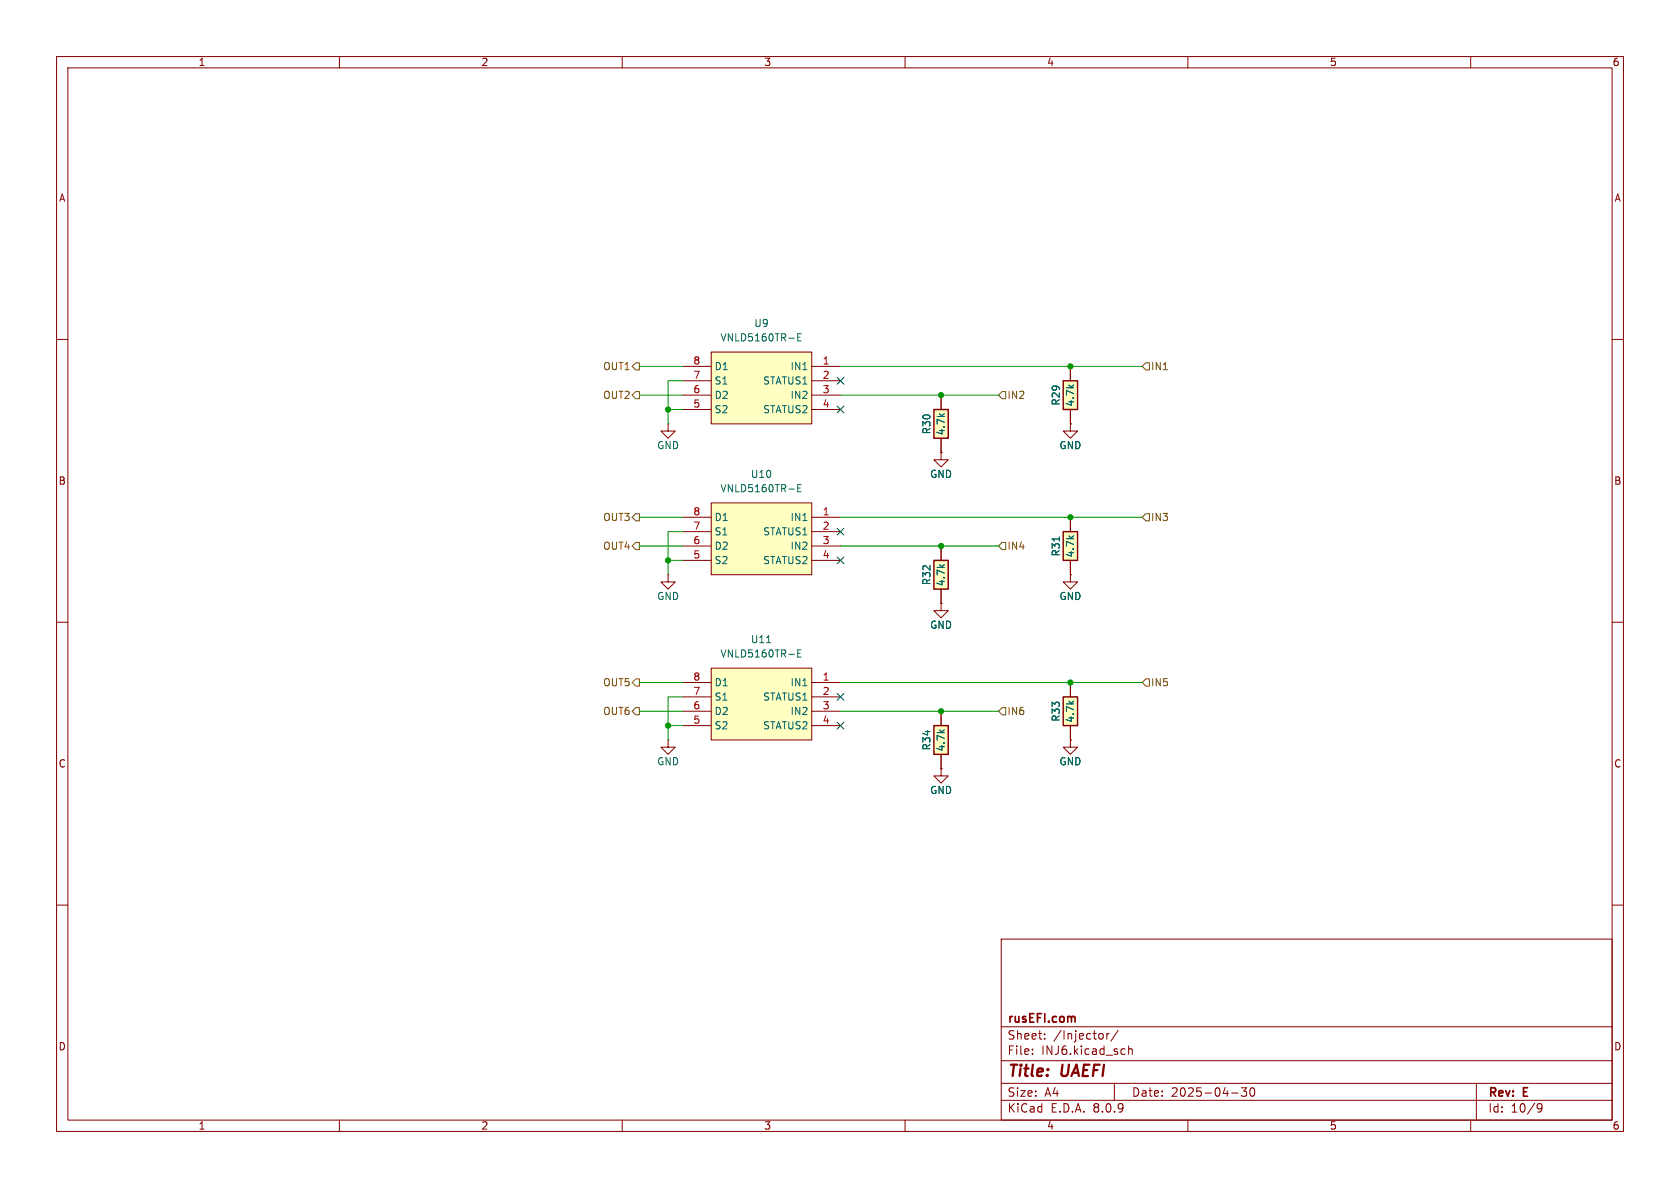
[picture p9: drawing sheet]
<svg xmlns="http://www.w3.org/2000/svg" width="297mm" height="210mm" viewBox="0 0 297 210" stroke-linecap="round" stroke-linejoin="round" font-family="sans-serif">
<g fill="none" stroke="#840000" stroke-width=".18">
<path d="M10 10h277v190h-277zM12 12h273v186h-273zM60 10v2M110 10v2M160 10v2M210 10v2M260 10v2M10 60h2M285 60h2M10 110h2M285 110h2M10 160h2"/>
<path d="M177 166h108v32h-108zM285 160h2M60 198v2M110 198v2M160 198v2M177 194.5h108M177 191.5h108M177 187.5h108M177 181.5h108M182.5 186.3v.1M182.5 185.5v.1M184.7 183.6v.1"/>
<path d="M184.7 182.8v.1M195 182.8v.8M195.7 182.7v1M196.1 182.7l-.3 .1-.1 .2M197 191.5v3M197.7 182.1l-1.3 2M198.7 185.4l.2 .1M198.9 186.3l-.2 .1M199.5 184.9v1.5M199.5 185.5l.2-.1 .4 .1 .1 .9M210 198v2M217.7 193.2h1.2"/>
<path d="M219.5 192.3h.9l-.5 .6 .4 .1v.7l-.2 .1h-.4l-.2-.1M221.1 192.4l.2-.1a.81 .81 0 0 1 .6 .6 .81 .81 0 0 1-.3 .8l-.1 .1a.81 .81 0 0 1-.4-1.4zM260 198v2M261 191.5v6.5M271.7 195.4l.3-.3 .5 .1a.99 .99 0 0 1-.3 1.4h-.3M271.7 195.7l.3 .3h.3l.3-.3"/>
</g>
<path d="M189.8 179.7l.3 .2v.8" fill="none" stroke="#840000" stroke-width=".3"/>
<path d="M188 123.2h2.5v5.1h-2.5z" fill="#ffffc2"/>
<path d="M188 123.2h2.5v5.1h-2.5z" fill="none" stroke="#840000" stroke-width=".25"/>
<path d="M189.2 74.9v1.3h1.3l-1.3 1.3-1.2-1.3h1.2M189.2 74.9h.1M189.2 120.7v2.5M189.2 128.3v2.5" fill="none" stroke="#840000" stroke-width=".18"/>
<path d="M165.1 128.3h2.5v5.1h-2.5z" fill="#ffffc2"/>
<path d="M165.1 128.3h2.5v5.1h-2.5z" fill="none" stroke="#840000" stroke-width=".25"/>
<path d="M166.4 106.7v1.3h1.2l-1.2 1.2-1.3-1.2h1.3M166.4 106.7h.1M166.4 135.9v1.3h1.2l-1.2 1.2-1.3-1.2h1.3M166.4 135.9h.1M166.4 125.7v2.6M166.4 133.4v2.5" fill="none" stroke="#840000" stroke-width=".18"/>
<path d="M165.1 99.1h2.5v5h-2.5z" fill="#ffffc2"/>
<path d="M165.1 99.1h2.5v5h-2.5z" fill="none" stroke="#840000" stroke-width=".25"/>
<path d="M166.4 96.5v2.6M166.4 104.1v2.6M189.2 101.6v1.3h1.3l-1.3 1.2-1.2-1.2h1.2M189.2 101.6h.1" fill="none" stroke="#840000" stroke-width=".18"/>
<path d="M188 94h2.5v5.1h-2.5z" fill="#ffffc2"/>
<path d="M188 94h2.5v5.1h-2.5z" fill="none" stroke="#840000" stroke-width=".25"/>
<path d="M189.2 91.4v2.6M189.2 99.1v2.5" fill="none" stroke="#840000" stroke-width=".18"/>
<path d="M187.3 94.9v.7" fill="none" stroke="#006464" stroke-width=".18"/>
<path d="M165.1 72.4h2.5v5.1h-2.5z" fill="#ffffc2"/>
<path d="M165.1 72.4h2.5v5.1h-2.5z" fill="none" stroke="#840000" stroke-width=".25"/>
<path d="M166.4 69.9v2.5M166.4 77.5v2.5M166.4 80v1.3h1.2l-1.2 1.3-1.3-1.3h1.3M166.4 80h.1" fill="none" stroke="#840000" stroke-width=".18"/>
<path d="M188 67.3h2.5v5.1h-2.5z" fill="#ffffc2"/>
<path d="M188 67.3h2.5v5.1h-2.5z" fill="none" stroke="#840000" stroke-width=".25"/>
<path d="M189.2 64.8v2.5M189.2 72.4v2.5M189.2 130.8v1.3h1.3l-1.3 1.3-1.2-1.3h1.2M189.2 130.8h.1" fill="none" stroke="#840000" stroke-width=".18"/>
<path d="M125.7 62.2h17.8v12.7h-17.8z" fill="#ffffc2"/>
<g fill="none" stroke="#840000" stroke-width=".18">
<path d="M120.6 64.8h5.1M120.6 67.3h5.1M120.6 69.9h5.1M120.6 72.4h5.1M125.7 62.2h17.8v12.7h-17.8zM143.5 64.8h5.1M143.5 67.3h5.1M143.5 69.9h5.1M143.5 72.4h5.1M118.1 101.6v1.3h-1.3l1.3 1.2 1.3-1.2h-1.3M118.1 101.6h.1M118.1 130.8v1.3h-1.3l1.3 1.3 1.3-1.3h-1.3"/>
<path d="M118.1 130.8h.1"/>
</g>
<path d="M141 59.6h.5M141.6 59h-.6v1.3h.6" fill="none" stroke="#006464" stroke-width=".18"/>
<path d="M125.7 118.1h17.8v12.7h-17.8z" fill="#ffffc2"/>
<path d="M118.1 74.9v1.3h-1.3l1.3 1.3 1.3-1.3h-1.3M118.1 74.9h.1M125.7 118.1h17.8v12.7h-17.8zM120.6 120.7h5.1M120.6 123.2h5.1M120.6 125.7h5.1M120.6 128.3h5.1M143.5 120.7h5.1M143.5 123.2h5.1M143.5 125.7h5.1M143.5 128.3h5.1" fill="none" stroke="#840000" stroke-width=".18"/>
<path d="M135.5 113.6h.8M141 115.5h.5M141.6 114.9h-.6v1.2h.6" fill="none" stroke="#006464" stroke-width=".18"/>
<path d="M125.7 88.9h17.8v12.7h-17.8z" fill="#ffffc2"/>
<g fill="none" stroke="#840000" stroke-width=".18">
<path d="M166.4 69.9v2.5M166.4 77.5v2.5M189.2 74.9h.1M189.2 64.8v2.5M189.2 72.4v2.5M120.6 91.4h5.1M120.6 94h5.1M120.6 96.5h5.1M120.6 99.1h5.1M125.7 88.9h17.8v12.7h-17.8zM143.5 91.4h5.1M143.5 94h5.1"/>
<path d="M143.5 96.5h5.1M143.5 99.1h5.1M166.4 80h.1M166.4 96.5v2.6M189.2 91.4v2.6M189.2 99.1v2.5M166.4 106.7h.1M166.4 104.1v2.6M189.2 101.6h.1M166.4 135.9h.1M166.4 125.7v2.6M166.4 133.4v2.5"/>
<path d="M189.2 130.8h.1M189.2 120.7v2.5M189.2 128.3v2.5"/>
</g>
<path d="M141 86.3h.5M141.6 85.7h-.6v1.2h.6M187.3 94.9v.7" fill="none" stroke="#006464" stroke-width=".18"/>
<path d="M111.8 69.9l.6-.7h.6v1.3h-.6zM111.8 64.8l.6-.7h.6v1.3h-.6zM177.2 69.2h.6v1.3h-.6l-.7-.6zM202.6 64.1h.6v1.3h-.6l-.7-.6zM112.4 95.9h.6v1.3h-.6l-.6-.7zM112.4 90.8h.6v1.3h-.6l-.6-.7zM177.2 95.9h.6v1.3h-.6l-.7-.7zM202.6 90.8h.6v1.3h-.6l-.7-.7zM112.4 125.1h.6v1.3h-.6l-.6-.7zM112.4 120h.6v1.3h-.6l-.6-.6zM177.2 125.1h.6v1.3h-.6l-.7-.7zM202.6 120h.6v1.3h-.6l-.7-.6z" fill="none" stroke="#725600" stroke-width=".18"/>
<g fill="none" stroke="#009600" stroke-width=".18">
<path d="M113 69.9h7.6M113 64.8h7.6M118.1 72.4h2.5M120.6 67.3h-2.5v7.6M148.6 69.9h27.9M148.6 64.8h53.3M113 96.5h7.6M113 91.4h7.6M118.1 99.1h2.5M120.6 94h-2.5v7.6M148.6 96.5h27.9M148.6 91.4h53.3"/>
<path d="M113 125.7h7.6M113 120.7h7.6M118.1 128.3h2.5M120.6 123.2h-2.5v7.6M148.6 125.7h27.9M148.6 120.7h53.3"/>
</g>
<path d="M148 66.7l1.2 1.2M148 71.8l1.2 1.2M149.2 66.7l-1.2 1.2M149.2 71.8l-1.2 1.2M148 93.4l1.2 1.2M148 98.5l1.2 1.2M149.2 93.4l-1.2 1.2M149.2 98.5l-1.2 1.2M148 127.7l1.2 1.2M148 122.6l1.2 1.2M149.2 127.7l-1.2 1.2M149.2 122.6l-1.2 1.2" fill="none" stroke="#000084" stroke-width=".18"/>
<g fill="#009600" stroke="#009600" stroke-width=".18">
<circle cx="166.4" cy="125.7" r=".46"/>
<circle cx="118.1" cy="72.4" r=".46"/>
<circle cx="118.1" cy="128.3" r=".46"/>
<circle cx="118.1" cy="99.1" r=".46"/>
<circle cx="189.2" cy="91.4" r=".46"/>
<circle cx="166.4" cy="69.9" r=".46"/>
<circle cx="166.4" cy="96.5" r=".46"/>
<circle cx="189.2" cy="64.8" r=".46"/>
<circle cx="189.2" cy="120.7" r=".46"/>
</g>
<g font-size="2.8" fill="#840000">
<text x="178" y="190.9">Title:</text>
<text x="187.7" y="190.9">UAEFI</text>
</g>
<g font-size="2.1" fill="#840000">
<text x="178" y="184">Sheet:</text>
<text x="178" y="181.2">rusEFI.com</text>
<text x="186.2" y="184">/Injector/</text>
<text x="178" y="186.7">File:</text>
<text x="184.1" y="186.7">INJ6.kicad_sch</text>
<text x="178" y="196.9">KiCad</text>
<text x="178" y="194.1">Size:</text>
<text x="184.7" y="194.1">A4</text>
<text x="185.7" y="196.9">E.D.A.</text>
<text x="193.3" y="196.9">8.0.9</text>
<text x="200" y="194.1">Date:</text>
<text x="207" y="194.1">2025-04-30</text>
<text x="263" y="194.3">Rev:</text>
<text x="263" y="196.9">Id:</text>
<text x="267.1" y="196.9">10/9</text>
<text x="269.4" y="194.3">E</text>
</g>
<g font-size="1.8" fill="#840000">
<text x="35" y="11.9">1</text>
<text x="85" y="11.9">2</text>
<text x="135" y="11.9">3</text>
<text x="185" y="11.9">4</text>
<text x="235" y="11.9">5</text>
<text x="285" y="11.9">6</text>
<text x="10.3" y="35.9">A</text>
<text x="285.3" y="35.9">A</text>
<text x="10.3" y="85.9">B</text>
<text x="285.3" y="85.9">B</text>
<text x="10.3" y="135.9">C</text>
<text x="285.3" y="135.9">C</text>
<text x="10.3" y="185.9">D</text>
<text x="285.3" y="185.9">D</text>
<text x="35" y="199.9">1</text>
<text x="85" y="199.9">2</text>
<text x="135" y="199.9">3</text>
<text x="185" y="199.9">4</text>
<text x="235" y="199.9">5</text>
<text x="285" y="199.9">6</text>
</g>
<g font-size="1.8" fill="#006464">
<text x="133.2" y="58">U9</text>
<text x="126.2" y="65.6">D1</text>
<text x="127.3" y="60.6">VNLD5160TR-E</text>
<text x="139.7" y="65.6">IN1</text>
<text x="126.2" y="70.7">D2</text>
<text x="126.2" y="68.2">S1</text>
<text x="134.8" y="68.2">STATUS1</text>
<text x="139.7" y="70.7">IN2</text>
<text x="187.6" y="71.8" transform="rotate(-90 187.6 71.8)">R29</text>
<text x="190.1" y="72" transform="rotate(-90 190.1 72)">4.7k</text>
<text x="126.2" y="73.3">S2</text>
<text x="134.8" y="73.3">STATUS2</text>
<text x="164.7" y="76.9" transform="rotate(-90 164.7 76.9)">R30</text>
<text x="167.2" y="77.1" transform="rotate(-90 167.2 77.1)">4.7k</text>
<text x="116.1" y="79.6">GND</text>
<text x="187.2" y="79.6">GND</text>
<text x="127.3" y="87.2">VNLD5160TR-E</text>
<text x="132.6" y="84.7">U10</text>
<text x="164.3" y="84.7">GND</text>
<text x="126.2" y="94.8">S1</text>
<text x="126.2" y="92.3">D1</text>
<text x="134.8" y="94.8">STATUS1</text>
<text x="139.7" y="92.3">IN1</text>
<text x="126.2" y="99.9">S2</text>
<text x="126.2" y="97.4">D2</text>
<text x="134.8" y="99.9">STATUS2</text>
<text x="139.7" y="97.4">IN2</text>
<text x="187.6" y="98.5" transform="rotate(-90 187.6 98.5)">R31</text>
<text x="190.1" y="98.6" transform="rotate(-90 190.1 98.6)">4.7k</text>
<text x="116.1" y="106.3">GND</text>
<text x="164.7" y="103.5" transform="rotate(-90 164.7 103.5)">R32</text>
<text x="167.2" y="103.7" transform="rotate(-90 167.2 103.7)">4.7k</text>
<text x="187.2" y="106.3">GND</text>
<text x="132.6" y="113.9">U11</text>
<text x="164.3" y="111.4">GND</text>
<text x="127.3" y="116.4">VNLD5160TR-E</text>
<text x="126.2" y="124.1">S1</text>
<text x="126.2" y="121.5">D1</text>
<text x="134.8" y="124.1">STATUS1</text>
<text x="139.7" y="121.5">IN1</text>
<text x="126.2" y="129.1">S2</text>
<text x="126.2" y="126.6">D2</text>
<text x="134.8" y="129.1">STATUS2</text>
<text x="139.7" y="126.6">IN2</text>
<text x="187.6" y="127.7" transform="rotate(-90 187.6 127.7)">R33</text>
<text x="190.1" y="127.9" transform="rotate(-90 190.1 127.9)">4.7k</text>
<text x="116.1" y="135.5">GND</text>
<text x="164.7" y="132.8" transform="rotate(-90 164.7 132.8)">R34</text>
<text x="167.2" y="132.9" transform="rotate(-90 167.2 132.9)">4.7k</text>
<text x="187.2" y="135.5">GND</text>
<text x="164.3" y="140.6">GND</text>
</g>
<g font-size="1.8" fill="#725600">
<text x="106.5" y="65.6">OUT1</text>
<text x="203.4" y="65.6">IN1</text>
<text x="106.5" y="70.7">OUT2</text>
<text x="178" y="70.7">IN2</text>
<text x="106.5" y="92.3">OUT3</text>
<text x="203.4" y="92.3">IN3</text>
<text x="106.5" y="97.4">OUT4</text>
<text x="178" y="97.4">IN4</text>
<text x="106.5" y="121.5">OUT5</text>
<text x="203.4" y="121.5">IN5</text>
<text x="106.5" y="126.6">OUT6</text>
<text x="178" y="126.6">IN6</text>
</g>
<g font-size="1.8" fill="#a90000">
<text x="122.5" y="64.5">8</text>
<text x="145.3" y="64.5">1</text>
<text x="122.5" y="69.6">6</text>
<text x="122.5" y="67.1">7</text>
<text x="145.3" y="67.1">2</text>
<text x="145.3" y="69.6">3</text>
<text x="122.5" y="72.1">5</text>
<text x="145.3" y="72.1">4</text>
<text x="122.5" y="93.7">7</text>
<text x="122.5" y="91.2">8</text>
<text x="145.3" y="91.2">1</text>
<text x="145.3" y="93.7">2</text>
<text x="122.5" y="98.8">5</text>
<text x="122.5" y="96.3">6</text>
<text x="145.3" y="96.3">3</text>
<text x="145.3" y="98.8">4</text>
<text x="122.5" y="125.5">6</text>
<text x="122.5" y="122.9">7</text>
<text x="122.5" y="120.4">8</text>
<text x="145.3" y="120.4">1</text>
<text x="145.3" y="122.9">2</text>
<text x="145.3" y="125.5">3</text>
<text x="122.5" y="128">5</text>
<text x="145.3" y="128">4</text>
</g>
</svg>
